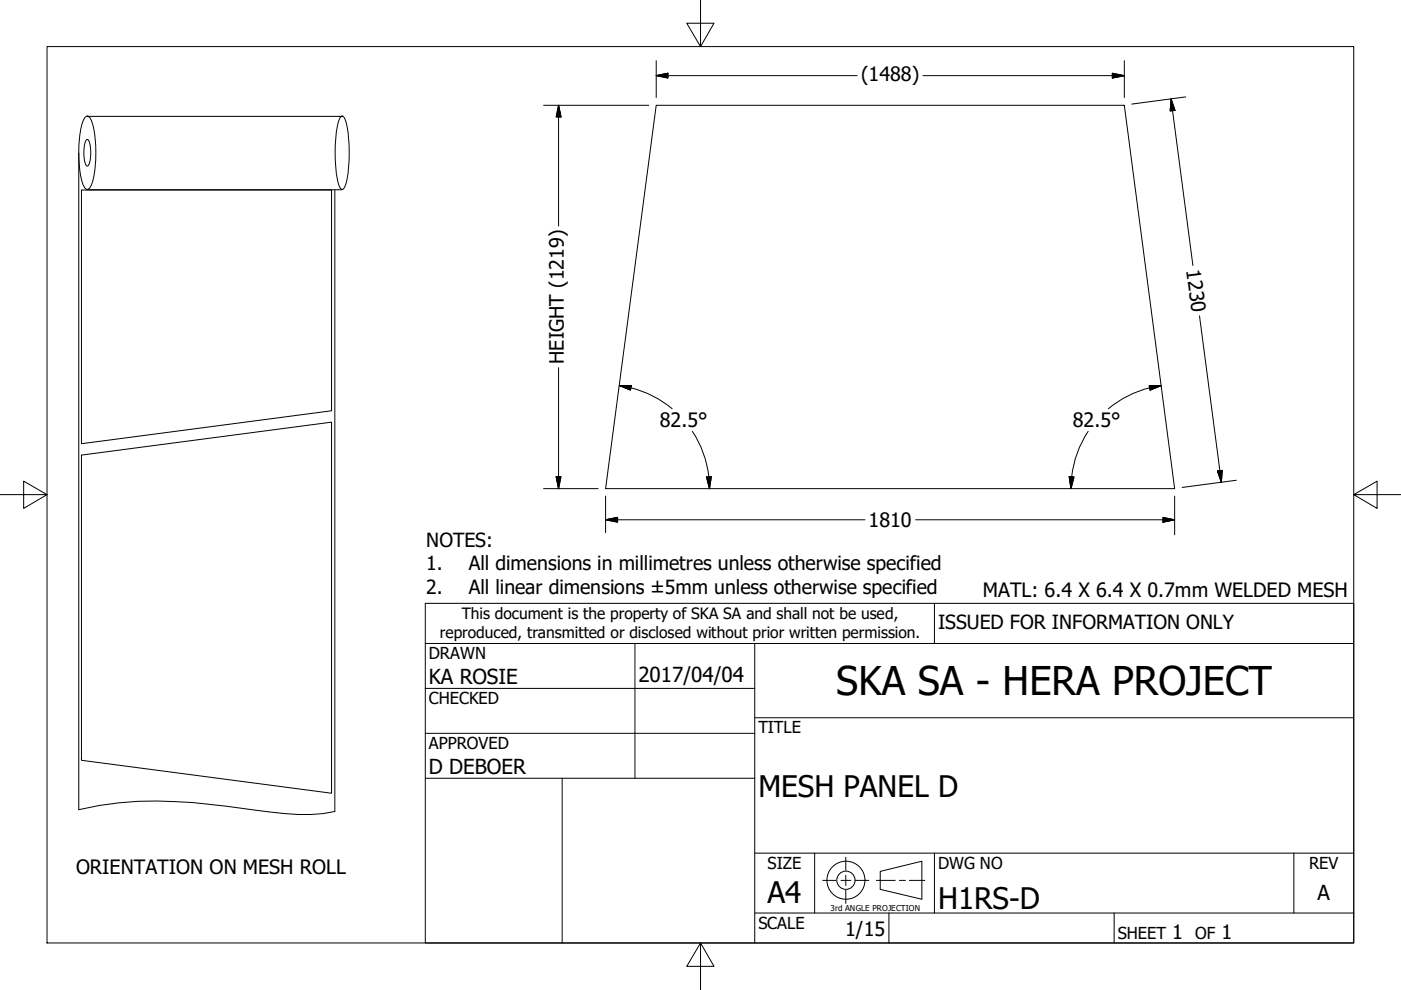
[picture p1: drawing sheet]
<svg xmlns="http://www.w3.org/2000/svg" width="297mm" height="210mm" viewBox="0 0 297 210" stroke-linecap="round" stroke-linejoin="round" font-family="sans-serif">
<!-- layer: Visible (ANSI) -->
<path d="M139.1 22.3h99.3l10.6 81.3h-120.6zM17.3 40.3v53.8l53-7v-46.8M17.3 96.5l53-7v78.7l-53-7z" fill="none" stroke="#000" stroke-width=".21"/>
<!-- layer: Visible Narrow (ANSI) -->
<path d="M17.3 40.3h53" fill="none" stroke="#000" stroke-width=".21"/>
<!-- layer: Border (ANSI) -->
<path d="M148.5 -.1v10l-2.9-5h5.8l-2.9 5M10 9.9h277v190h-277zM0 104.9h10l-5-2.9v5.8l5-2.9M287 104.9l5 2.9v-5.8l-5 2.9h10M148.5 199.9l2.9 5h-5.8l2.9-5v10" fill="none" stroke="#000" stroke-width=".21"/>
<!-- layer: Sketch Geometry (ANSI) -->
<g fill="none" stroke="#000" stroke-width=".21">
<path d="M16.7 32.4v139.3a74.5 74.5 0 0 1 24.1-1.5l13.6 1.6a61.6 61.6 0 0 0 14.1 .7l2.5-.4v-131.9M18.2 24.7l.3-.1a2.13 2.13 0 0 1 1.2 1.8 26.6 26.6 0 0 1-.3 12.7l-.6 .9-.3 .2a2.13 2.13 0 0 1-1.2-1.9 26.6 26.6 0 0 1 .3-12.6zM18.3 29.7l.2-.1a3.3 3.3 0 0 1 .7 2.8l-.1 1.4a1.57 1.57 0 0 1-.6 1.4 3.3 3.3 0 0 1-.7-2.8l.1-1.4zM18.5 24.7h54M72.3 24.7l.2-.1a2.15 2.15 0 0 1 1 1.8 32.1 32.1 0 0 1-.2 12.7l-.5 .9-.3 .2a2.15 2.15 0 0 1-.9-1.9 32.1 32.1 0 0 1 .2-12.6zM18.5 40.2h54M174.4 186.7h2.8M178.3 186.7h2.1M179.3 181.8v2.7M179.3 185.6v2.1M179.3 188.8v2.8M181.5 186.7h2.7"/>
<path d="M185.8 186.7h4M186.6 184.8l8.9-2.2v8.1l-8.9-2.1zM190.7 186.7h1.3M192.8 186.7h3.3"/>
<circle cx="179.4" cy="186.6" r="4"/>
<circle cx="179.4" cy="186.6" r="1.94"/>
</g>
<!-- layer: Title (ANSI) -->
<g fill="none" stroke="#000" stroke-width=".21">
<path d="M90.2 127.9h196.8v72h-196.8zM90.2 136.4h196.8M134.6 136.4v28.6M160 136.4v63.5M198.1 127.9v8.5M90.2 146h69.8M90.2 155.5h69.8M160 152.2h127M90.2 165h69.8M119.2 165v34.9M160 193.6h127M160 180.9h127"/>
<path d="M172.7 180.9v12.7M188.5 193.6v6.3M198.1 180.9v12.7M236.2 193.6v6.3M274.3 180.9v12.7"/>
</g>
<!-- layer: Dimension (ANSI) -->
<g fill="none" stroke="#000" stroke-width=".21">
<path d="M139.1 16l2.5-.5v1zM139.1 16h42.6M139.1 12.9v7.8M195.7 16h42.7M235.8 15.5l2.6 .5-2.6 .5zM238.4 12.9v7.8M115.3 22.3h22.2M118.4 22.3l.5 2.5h-1zM118.4 22.3v25.6M248.3 21l.8 2.4-1 .1zM248.3 21l4.6 35.3M251.4 20.5l-11.4 1.6"/>
<path d="M118.4 77.9v25.7M254.3 67l4.7 35.3M131.3 81.8h2.6l-.2 .9zM131.3 81.8l2.4 .4M133.8 82.2a22 22 0 0 1 8.7 4.5M146.8 91.5a22 22 0 0 1 3.5 9.6M230.7 91.5a22 22 0 0 0-3.5 9.6M243.6 81.8h2.6l-2.4 .9zM243.8 82.2a22 22 0 0 0-8.8 4.5M246.2 81.8l-2.5 .4M258.1 99.9l1-.2-.1 2.6zM115.3 103.6h11.5"/>
<path d="M117.9 101.1h1l-.5 2.5zM128.4 110.2l2.5-.5v1zM128.4 110.2h55M128.4 105.2v7.7M149.8 101.1h1l-.4 2.5zM150.3 101.1l.1 2.5M194.1 110.2h54.9M226.7 101.1h1l-.6 2.5zM227.2 101.1l-.1 2.5M246.6 109.7l2.4 .5-2.4 .5zM249 105.2v8.2M262.1 101.8l-11.5 1.5"/>
</g>
<g fill="#000" stroke="#000" stroke-width=".21">
<path d="M139.1 16l2.5-.5zM139.1 16l2.5-.5v1zM235.8 16.5l2.6-.5zM235.8 15.5l2.6 .5-2.6 .5zM118.4 22.3l.5 2.5zM118.4 22.3l.5 2.5h-1zM248.3 21l.8 2.4zM248.3 21l.8 2.4-1 .1zM131.3 81.8h2.6zM131.3 81.8h2.6l-.2 .9zM243.8 82.7l2.4-.9zM243.6 81.8h2.6l-2.4 .9z"/>
<path d="M258.1 99.9l.9 2.4zM258.1 99.9l1-.2-.1 2.6zM117.9 101.1l.5 2.5zM117.9 101.1h1l-.5 2.5zM128.4 110.2l2.5-.5zM128.4 110.2l2.5-.5v1zM149.8 101.1l.6 2.5zM149.8 101.1h1l-.4 2.5zM226.7 101.1l.4 2.5zM226.7 101.1h1l-.6 2.5zM246.6 110.7l2.4-.5zM246.6 109.7l2.4 .5-2.4 .5z"/>
</g>
<text font-size="8.4" x="177.3" y="147.4">SKA SA - HERA PROJECT</text>
<g font-size="6.3">
<text x="160.8" y="169">MESH PANEL D</text>
<text x="162.8" y="191.4">A4</text>
<text x="198.9" y="192.7">H1RS-D</text>
</g>
<g font-size="4.4">
<text x="90.9" y="145.1">KA ROSIE</text>
<text x="135.4" y="144.5">2017/04/04</text>
<text x="90.9" y="164.1">D DEBOER</text>
<text x="279.3" y="190.7">A</text>
</g>
<g font-size="4.2">
<text x="182.6" y="17.2">(1488)</text>
<text x="251.5" y="57.3" transform="rotate(83 251.5 57.3)">1230</text>
<text x="119.6" y="77.2" transform="rotate(-90 119.6 77.2)">HEIGHT (1219)</text>
<text x="139.9" y="90.6">82.5°</text>
<text x="227.5" y="90.6">82.5°</text>
<text x="184.1" y="111.7">1810</text>
<text x="208.4" y="126.6">MATL: 6.4 X 6.4 X 0.7mm WELDED MESH</text>
<text x="16.1" y="185.3">ORIENTATION ON MESH ROLL</text>
<text x="179.2" y="198.5">1/15</text>
<text x="248.5" y="199.1">1</text>
<text x="259" y="199.1">1</text>
</g>
<g font-size="4.1">
<text x="90.4" y="116">NOTES:</text>
<text x="90.4" y="120.9">1.</text>
<text x="90.4" y="125.9">2.</text>
<text x="99.4" y="120.9">All dimensions in millimetres unless otherwise specified</text>
<text x="99.4" y="125.9">All linear dimensions ±5mm unless otherwise specified</text>
<text x="198.9" y="133.4">ISSUED FOR INFORMATION ONLY</text>
</g>
<g font-size="3.5">
<text x="90.9" y="139.7">DRAWN</text>
<text x="90.9" y="149.3">CHECKED</text>
<text x="160.8" y="155.5">TITLE</text>
<text x="90.9" y="158.8">APPROVED</text>
<text x="162.8" y="184.2">SIZE</text>
<text x="198.9" y="184.2">DWG NO</text>
<text x="277.6" y="184.2">REV</text>
<text x="160.8" y="196.9">SCALE</text>
<text x="237" y="199.1">SHEET</text>
<text x="253.4" y="199.1">OF</text>
</g>
<g font-size="3.3">
<text x="97.9" y="131.3">This document is the property of SKA SA and shall not be used,</text>
<text x="93.3" y="135.2">reproduced, transmitted or disclosed without prior written permission.</text>
</g>
<text font-size="1.7" x="176.1" y="193.1">3rd ANGLE PROJECTION</text>
</svg>
